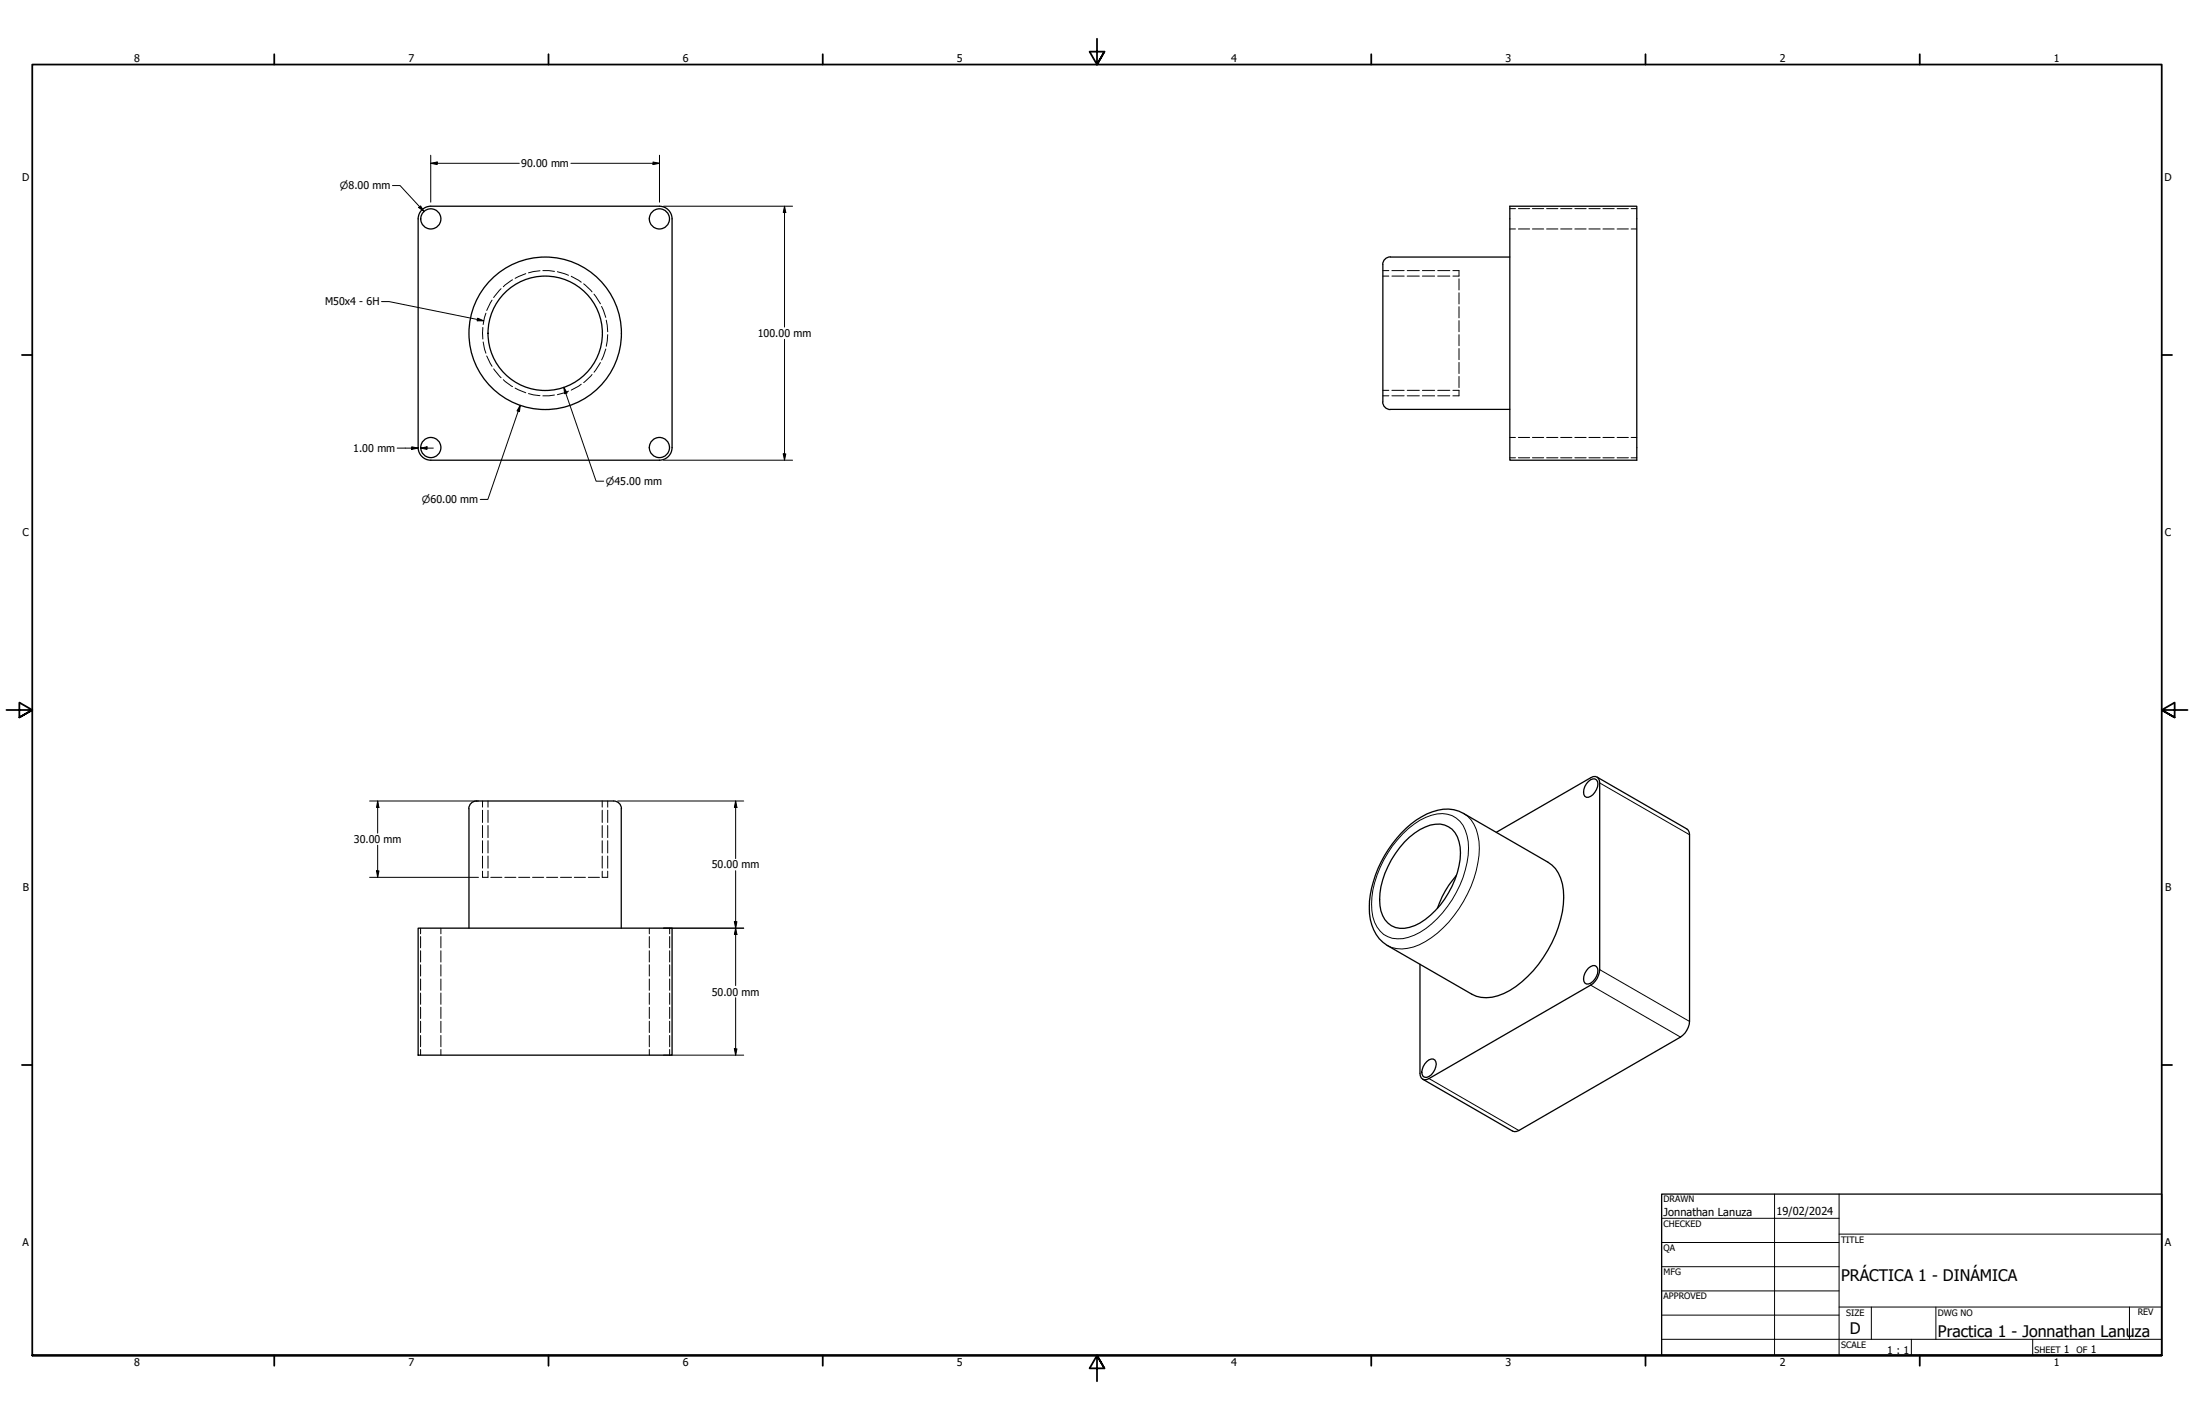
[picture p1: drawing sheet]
<svg xmlns="http://www.w3.org/2000/svg" width="864mm" height="559mm" viewBox="0 0 864 559" stroke-linecap="round" stroke-linejoin="round" font-family="sans-serif">
<!-- layer: Hidden Narrow (ANSI) -->
<g fill="none" stroke="#000" stroke-width=".39">
<path d="M193.7 118.1l-2.1 4.1M197.2 113.6l-2.9 3.5M201.7 110.1l-3.6 2.7M206.9 107.7l-4.1 1.8M212.5 106.6l-4.5 .8M213.7 106.5l4.5 .3M219.4 106.9l4.4 1.4M224.9 108.7l3.9 2.4M229.7 111.7l3.3 3.2M233.8 115.8l2.5 3.8M544.3 106.5h2.4M547.9 106.5h4.8"/>
<path d="M553.9 106.5h4.8M559.9 106.5h4.8M565.9 106.5h4.8M571.9 106.5h2.4M190.1 128.8v4.6M190.2 134.6l1.1 4.4M191.3 123.3l-1.1 4.4M236.8 120.6l1.6 4.3M238.4 137.4l-1.6 4.3M238.6 126l.6 4.6M239.2 131.7l-.6 4.6M191.6 140.1l2.1 4"/>
<path d="M194.3 145.2l2.9 3.5M198.1 149.4l3.6 2.7M202.8 152.7l4.1 1.9M208 154.9l4.5 .8M218.2 155.4l-4.5 .4M223.8 153.9l-4.4 1.4M228.8 151.2l-3.9 2.3M233 147.4l-3.3 3.2M236.3 142.7l-2.5 3.8M544.3 155.8h2.4M547.9 155.8h4.8M553.9 155.8h4.8"/>
<path d="M559.9 155.8h4.8M565.9 155.8h4.8M571.9 155.8h2.4M189.9 315.2v2.4M189.9 318.8v4.9M239.2 315.2v2.4M239.2 318.8v4.9M189.9 324.9v4.7M189.9 330.8v4.9M189.9 336.9v4.7M239.2 324.9v4.7M239.2 330.8v4.9"/>
<path d="M239.2 336.9v4.7M189.9 342.8v2.4M239.2 342.8v2.4"/>
</g>
<!-- layer: Visible (ANSI) -->
<g fill="none" stroke="#000" stroke-width=".51">
<path d="M165.8 82.9l.6-.6a5 5 0 0 1 3.1-1.1h90.1a5 5 0 0 1 4.9 4.9v90a5 5 0 0 1-4.9 5h-90a5 5 0 0 1-5-5v-90a5 5 0 0 1 1.2-3.2zM594.3 81.2h50v99.9h-50zM547.3 101.1a3 3 0 0 0-3 3v54a2.9 2.9 0 0 0 3 3.1M547.3 101.2h47M547.3 161.1h47M184.5 318.2a3 3 0 0 1 3.1-3h54a3 3 0 0 1 3 3M184.6 318.3v47M244.5 318.3v47M625.2 307.5a2.09 2.09 0 0 1 3.6 .1 5.4 5.4 0 0 1-4.3 6.2 2.39 2.39 0 0 1-1.1-3.2l.4-1.1zM628.6 305.8l35.4 20.4 .9 1.3 .1 74.5a8.2 8.2 0 0 1-3.5 6.1l-64.6 37.2-1.6-.2-35.3-20.4M551.6 327.9a27.1 27.1 0 0 1 18.6-9.5l2.1 .2 3.8 1.5 33.2 19.2a14.6 14.6 0 0 1 6.2 13.7 47.1 47.1 0 0 1-21.2 36.8 15.3 15.3 0 0 1-15 1.4l-33.3-19.2a16.6 16.6 0 0 1-7-14.9 45 45 0 0 1 12.6-29.2zM552.8 331.3a20.8 20.8 0 0 1 12.2-6.9 8.4 8.4 0 0 1 9.3 6.8 29.4 29.4 0 0 1-5.7 22.6 27.7 27.7 0 0 1-13.8 11.1 8.5 8.5 0 0 1-11.2-6.4 28.3 28.3 0 0 1 4.1-20.2l3.3-4.8z"/>
<path d="M589 327.5l37.1-21.4a2.16 2.16 0 0 1 2.5-.3 2.16 2.16 0 0 1 1.1 2.3v73.5a7.5 7.5 0 0 1-3.6 6.1l-63.6 36.7a2.17 2.17 0 0 1-2.5 .3 2.17 2.17 0 0 1-1.1-2.3v-42.9M573.3 344.5a38.2 38.2 0 0 0-7.5 12.9M164.6 365.3h99.9v49.9h-99.9zM625.2 381a2.09 2.09 0 0 1 3.6 .1 5.7 5.7 0 0 1-3.6 6.1 1.63 1.63 0 0 1-1.9-1.9 6.3 6.3 0 0 1 1.9-4.3zM561.6 417.8a2.06 2.06 0 0 1 3.5 0 5.7 5.7 0 0 1-3.5 6.2 1.71 1.71 0 0 1-2-2 6.5 6.5 0 0 1 2-4.2z"/>
<circle cx="169.6" cy="86.1" r="4"/>
<circle cx="259.6" cy="86.1" r="4"/>
<circle cx="214.6" cy="131.2" r="30"/>
<circle cx="214.6" cy="131.2" r="22.5"/>
<circle cx="169.6" cy="176.1" r="4"/>
<circle cx="259.6" cy="176.1" r="4"/>
</g>
<!-- layer: Hidden (ANSI) -->
<g fill="none" stroke="#000" stroke-width=".39">
<path d="M594.3 90.1h2.2M594.3 82.1h2.2M597.7 90.1h4.4M597.7 82.1h4.4M603.2 90.1h4.4M603.2 82.1h4.4M608.8 90.1h4.4M608.8 82.1h4.4M614.3 90.1h4.4M614.3 82.1h4.4M619.9 90.1h4.4M619.9 82.1h4.4"/>
<path d="M625.4 90.1h4.5M625.4 82.1h4.5M630.9 90.1h4.5M630.9 82.1h4.5M636.5 90.1h4.5M636.5 82.1h4.5M642 90.1h2.3M642 82.1h2.3M544.3 108.6h2.4M547.9 108.6h4.8M553.9 108.6h4.8M559.9 108.6h4.8"/>
<path d="M565.9 108.6h4.8M574.3 106.5v2.1h-2.4M574.3 109.7v4.4M574.3 115.3v4.3M574.3 120.7v4.4M574.3 126.2v4.4M574.3 131.7v4.4M574.3 137.2v4.3M544.3 153.6h2.4M547.9 153.6h4.8M553.9 153.6h4.8M559.9 153.6h4.8"/>
<path d="M565.9 153.6h4.8M571.9 153.6h2.4v2.2M574.3 142.6v4.4M574.3 148.1v4.4M594.3 172.1h2.2M597.7 172.1h4.4M603.2 172.1h4.4M608.8 172.1h4.4M614.3 172.1h4.4M619.9 172.1h4.4M625.4 172.1h4.5M630.9 172.1h4.5"/>
<path d="M636.5 172.1h4.5M642 172.1h2.3M594.3 180.1h2.2M597.7 180.1h4.4M603.2 180.1h4.4M608.8 180.1h4.4M614.3 180.1h4.4M619.9 180.1h4.4M625.4 180.1h4.5M630.9 180.1h4.5M636.5 180.1h4.5M642 180.1h2.3"/>
<path d="M192.1 315.2v2.4M192.1 318.8v4.9M237 315.2v2.4M237 318.8v4.9M192.1 324.9v4.7M192.1 330.8v4.9M192.1 336.9v4.7M237 324.9v4.7M237 330.8v4.9M237 336.9v4.7M192.1 342.8v2.4h-2.2M193.2 345.2h4.3"/>
<path d="M198.7 345.2h4.4M204.2 345.2h4.3M209.6 345.2h4.4M215.1 345.2h4.4M220.6 345.2h4.4M226.1 345.2h4.3M231.6 345.2h4.4M237 342.8v2.4h2.2M165.5 365.3v2.2M165.5 368.6v4.4M165.5 374.1v4.5M165.5 379.7v4.4"/>
<path d="M173.5 365.3v2.2M173.5 368.6v4.4M173.5 374.1v4.5M173.5 379.7v4.4M255.6 365.3v2.2M255.6 368.6v4.4M255.6 374.1v4.5M255.6 379.7v4.4M263.6 365.3v2.2M263.6 368.6v4.4M263.6 374.1v4.5M263.6 379.7v4.4"/>
<path d="M165.5 385.3v4.4M165.5 390.8v4.4M165.5 396.4v4.4M173.5 385.3v4.4M173.5 390.8v4.4M173.5 396.4v4.4M255.6 385.3v4.4M255.6 390.8v4.4M255.6 396.4v4.4M263.6 385.3v4.4M263.6 390.8v4.4M263.6 396.4v4.4"/>
<path d="M165.5 401.9v4.4M165.5 407.5v4.4M165.5 413v2.2M173.5 401.9v4.4M173.5 407.5v4.4M173.5 413v2.2M255.6 401.9v4.4M255.6 407.5v4.4M255.6 413v2.2M263.6 401.9v4.4M263.6 407.5v4.4M263.6 413v2.2"/>
</g>
<!-- layer: Visible Narrow (ANSI) -->
<path d="M629.7 308.1l35.3 20.4M552.2 328.1a23.3 23.3 0 0 1 15.6-7.9 10.1 10.1 0 0 1 9.7 8.7 34.8 34.8 0 0 1-5.9 25.1 33.7 33.7 0 0 1-17.2 14.9 10.4 10.4 0 0 1-14-8.1 37.2 37.2 0 0 1 7.7-27.9zM576.1 320.1a13.7 13.7 0 0 1 6.1 11.1 44.8 44.8 0 0 1-11.9 31.6 31.4 31.4 0 0 1-16.3 10.4 11.6 11.6 0 0 1-8-1.2M626.1 387.7l35.4 20.4M629.7 381.6l35.3 20.4M562.5 424.4l35.4 20.5" fill="none" stroke="#000" stroke-width=".39"/>
<!-- layer: Border (ANSI) -->
<g fill="none" stroke="#000" stroke-width=".7">
<path d="M431.8 15.2v10.2l-2.9-5.1h5.8l-2.9 5.1 2.9-5.1M107.9 21.3v4.1M215.9 21.3v4.1M323.8 21.3v4.1M539.8 21.3v4.1M647.7 21.3v4.1M755.6 21.3v4.1M8.6 139.7h4.1M850.9 139.7h4.1M2.5 279.4h10.2l-5.1-2.9v5.8l5.1-2.9-5.1 2.9M861.1 279.4h-10.2l5.1-2.9v5.8l-5.1-2.9 5.1 2.9M8.6 419.1h4.1"/>
<path d="M850.9 419.1h4.1M12.7 533.4v-508h838.2v508h-838.2h838.2M107.9 533.4v4.1M215.9 533.4v4.1M323.8 533.4v4.1M434.7 538.5l-2.9-5.1 2.9 5.1h-5.8l2.9-5.1v10.2M539.8 533.4v4.1M647.7 533.4v4.1M755.6 533.4v4.1"/>
</g>
<!-- layer: Title (ANSI) -->
<g fill="none" stroke="#000" stroke-width=".39">
<path d="M654 479.4h69.9M698.5 469.9v63.5M723.9 469.9v63.5M654 488.9h69.9M654 498.5h69.9M723.9 485.6h127M654 508h69.9M654 517.5h69.9M723.9 514.3h127M736.6 514.3v12.7M762 514.3v12.7M838.2 514.3v12.7"/>
<path d="M654 527h196.9M752.3 527v6.4M800.1 527v6.4"/>
</g>
<path d="M654 469.9h196.9v63.5h-196.9z" fill="none" stroke="#000" stroke-width=".51"/>
<!-- layer: Dimension (ANSI) -->
<g fill="none" stroke="#000" stroke-width=".39">
<path d="M154.5 73h3l9.4 10.2M169.5 64.3l2.6-.5v1zM169.5 64.3h34.9M169.5 61.1v18.5M224.7 64.3h34.9M257 63.8l2.6 .5-2.6 .5zM259.6 61.1v18.5M164.8 81.7l.7-.7 1.4 2.2zM261.2 81.2h50.8M308.8 81.2l.5 2.4h-1zM308.8 81.2v47.5M150.2 118.7h3l37.2 7.5"/>
<path d="M188 125.2l2.4 1h-2.6zM308.8 133.5v47.6M204.8 159.5l-.3 2.5-1-.3zM204.8 159.5l-12.8 37h-3M221.9 152.4l1.3 2.2-1 .3zM221.9 152.4l12.7 37h3M156.3 176.3h8.3M162.1 175.8l2.5 .5-2.5 .5zM165.5 176.3l2.6-.5v1zM165.5 176.3h5.1M308.3 178.6h1l-.5 2.5zM261.2 181.1h50.8"/>
<path d="M145.5 315.2h42.8M148.7 315.2l.5 2.6h-1zM148.7 315.2v12.7M243.1 315.2h49.6M289.6 315.2l.5 2.6h-1zM289.6 315.2v22.7M148.7 332.6v12.6M145.5 345.2h42.8M148.2 342.7h1l-.5 2.5zM289.6 342.6v45.3M261.2 365.3h31.5M289.1 362.7h1l-.5 2.6z"/>
<path d="M289.6 365.3l.5 2.4h-1zM289.6 392.6v22.6M261.2 415.2h31.5M289.1 412.8h1l-.5 2.4z"/>
</g>
<g fill="#000">
<path d="M169.5 64.3l2.6-.5v1zM257 63.8l2.6 .5-2.6 .5zM164.8 81.7l.7-.7 1.4 2.2zM308.8 81.2l.5 2.4h-1zM188 125.2l2.4 1h-2.6zM221.9 152.4l1.3 2.2-1 .3zM162.1 175.8l2.5 .5-2.5 .5zM165.5 176.3l2.6-.5v1zM204.8 159.5l-.3 2.5-1-.3zM308.3 178.6h1l-.5 2.5zM148.7 315.2l.5 2.6h-1zM289.6 315.2l.5 2.6h-1z"/>
<path d="M148.2 342.7h1l-.5 2.5zM289.1 362.7h1l-.5 2.6zM289.6 365.3l.5 2.4h-1zM289.1 412.8h1l-.5 2.4z"/>
</g>
<g font-size="6.3">
<text x="724.7" y="504.2">PRÁCTICA 1 - DINÁMICA</text>
<text x="728.1" y="524.9">D</text>
<text x="762.8" y="526.2">Practica 1 - Jonnathan Lanuza</text>
</g>
<g font-size="4.3">
<text x="654.8" y="478.6">Jonnathan Lanuza</text>
<text x="699.3" y="478">19/02/2024</text>
</g>
<g font-size="4.2">
<text x="52.8" y="24.4">8</text>
<text x="160.8" y="24.4">7</text>
<text x="268.7" y="24.4">6</text>
<text x="376.7" y="24.4">5</text>
<text x="484.6" y="24.4">4</text>
<text x="592.6" y="24.4">3</text>
<text x="700.5" y="24.4">2</text>
<text x="808.5" y="24.4">1</text>
<text x="205.2" y="65.8">90.00 mm</text>
<text x="8.8" y="71.4">D</text>
<text x="852" y="71.4">D</text>
<text x="128" y="120.2">M50x4 - 6H</text>
<text x="298.3" y="132.7">100.00 mm</text>
<text x="139.1" y="177.9">1.00 mm</text>
<text x="8.9" y="211.1">C</text>
<text x="852.2" y="211.1">C</text>
<text x="139.3" y="331.8">30.00 mm</text>
<text x="280.2" y="341.8">50.00 mm</text>
<text x="9" y="350.8">B</text>
<text x="852.2" y="350.8">B</text>
<text x="280.2" y="391.8">50.00 mm</text>
<text x="8.9" y="490.5">A</text>
<text x="852.2" y="490.5">A</text>
<text x="742.9" y="532.6">1 : 1</text>
<text x="812.4" y="532.6">1</text>
<text x="823" y="532.6">1</text>
<text x="52.8" y="537.5">8</text>
<text x="160.8" y="537.5">7</text>
<text x="268.7" y="537.5">6</text>
<text x="376.7" y="537.5">5</text>
<text x="484.6" y="537.5">4</text>
<text x="592.6" y="537.5">3</text>
<text x="700.5" y="537.5">2</text>
<text x="808.5" y="537.5">1</text>
</g>
<g font-size="3.9">
<text x="133.8" y="74.5">⌀8.00 mm</text>
<text x="238.4" y="190.8">⌀45.00 mm</text>
<text x="166.1" y="198">⌀60.00 mm</text>
</g>
<g font-size="3.5">
<text x="654.8" y="473.2">DRAWN</text>
<text x="654.8" y="482.8">CHECKED</text>
<text x="724.7" y="488.9">TITLE</text>
<text x="654.8" y="492.3">QA</text>
<text x="654.8" y="501.8">MFG</text>
<text x="654.8" y="511.4">APPROVED</text>
<text x="726.7" y="517.7">SIZE</text>
<text x="762.8" y="517.7">DWG NO</text>
<text x="841.4" y="517.7">REV</text>
<text x="724.7" y="530.4">SCALE</text>
<text x="800.9" y="532.6">SHEET</text>
<text x="817.4" y="532.6">OF</text>
</g>
</svg>
